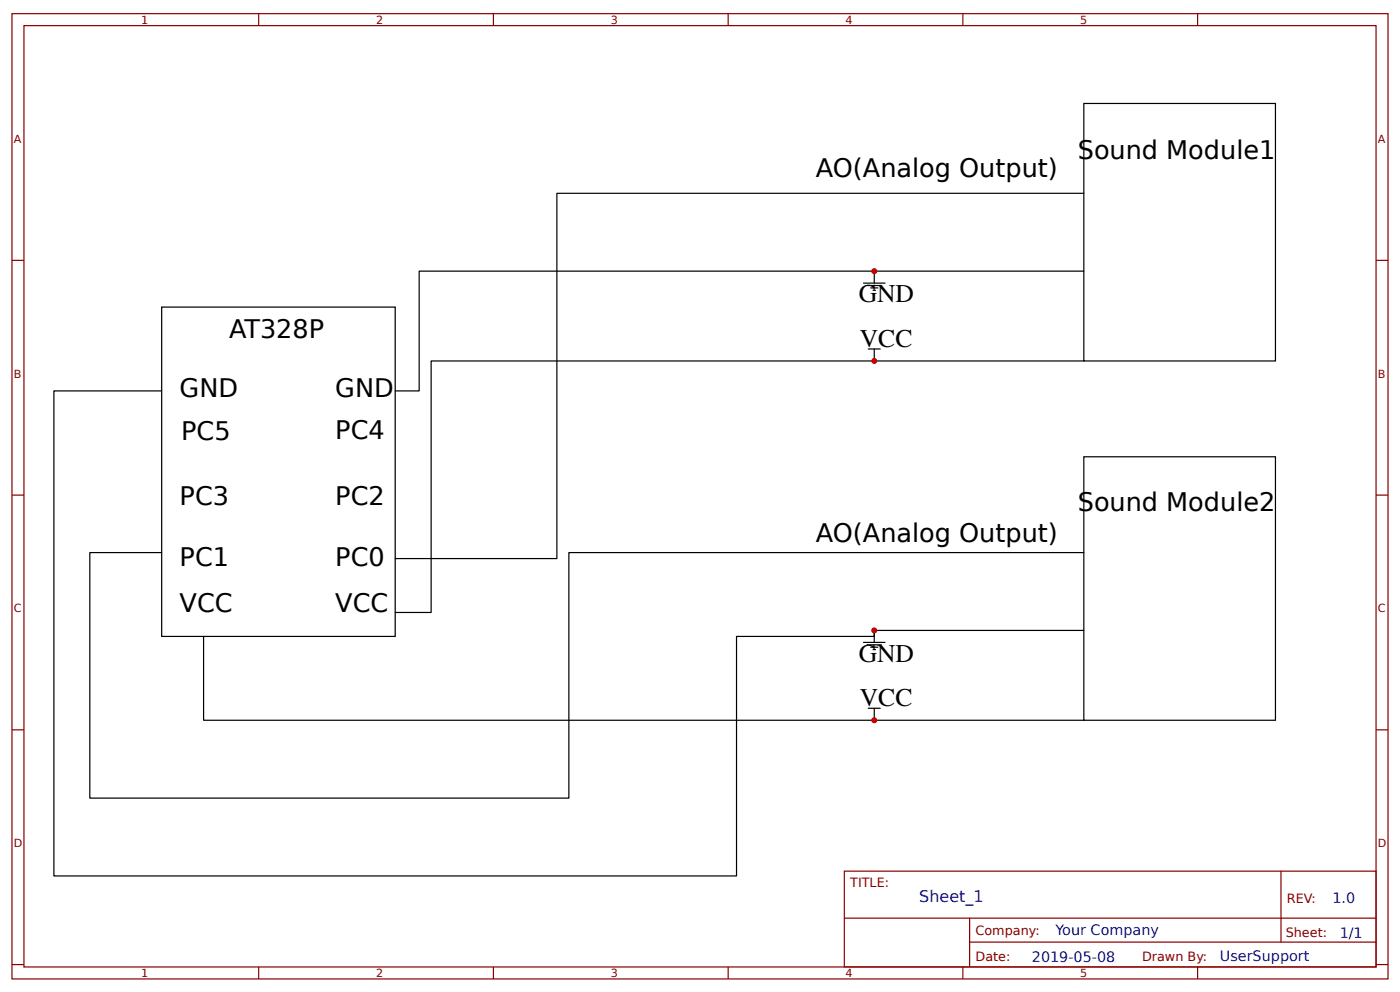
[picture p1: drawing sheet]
<svg xmlns="http://www.w3.org/2000/svg" width="309mm" height="219mm" viewBox="0 0 309 219" stroke-linecap="round" stroke-linejoin="round" font-family="sans-serif">
<g fill="none" stroke="#800" stroke-width=".26">
<path d="M2.6 3h304.1v213.3h-304.1zM5.3 5.7h298.7v207.9h-298.7zM57.1 3v2.7M109 3v2.7M160.9 3v2.7M212.7 3v2.7M264.6 3v2.7M2.6 57.5h2.7M304 57.5h2.7M2.6 109.4h2.7M304 109.4h2.7M2.6 161.2h2.7"/>
<path d="M304 161.2h2.7M186.5 192.5h117.5v21.1h-117.5zM283 192.5v15.6M2.6 213.1h2.7M57.1 213.6v2.7M109 213.6v2.7M160.9 213.6v2.7M186.6 202.8h117.3M212.7 213.6v2.7M214.2 208.1h89.7M214.2 202.8v10.6M264.6 213.6v2.7"/>
<path d="M304 213.1h2.7"/>
</g>
<g fill="none" stroke="#000" stroke-width=".26">
<path d="M239.4 22.9h42.4v56.8h-42.4zM193.1 59.9v2.6M239.4 42.7h-116.4v80.7h-35.7M239.4 59.9h-146.8v26.5h-5.3M35.7 67.8h51.6v72.8h-51.6zM190.8 62.5h4.7M191.6 63.1h3.1M191.8 77.1h2.7M192.4 63.6h1.5M192.9 64.1h.5M193.1 77.1v2.6M239.4 79.7h-144.2v55.6h-7.9"/>
<path d="M35.7 86.4h-23.8v107.1h150.8v-52.9h30.4v-1.3h46.3M239.4 100.9h42.4v58.2h-42.4zM35.7 122.1h-15.9v54.2h105.9v-54.2h113.7M193.1 139.3v2.6M45 140.6v18.5h194.4M190.8 141.9h4.7M191.6 142.5h3.1M191.8 156.5h2.7M192.4 143h1.5M192.9 143.5h.5M193.1 156.5v2.6"/>
</g>
<g fill="#c00">
<circle cx="193.1" cy="79.7" r=".66"/>
<circle cx="193.1" cy="159.1" r=".66"/>
<circle cx="193.1" cy="139.3" r=".66"/>
<circle cx="193.1" cy="59.9" r=".66"/>
</g>
<g font-size="5.6">
<text x="238.1" y="35">Sound Module1</text>
<text x="180.2" y="39">AO(Analog Output)</text>
<text x="189.7" y="66.8">GND</text>
<text x="50.6" y="74.7">AT328P</text>
<text x="190" y="76.6">VCC</text>
<text x="39.7" y="87.7">GND</text>
<text x="74.1" y="87.7">GND</text>
<text x="40" y="97.2">PC5</text>
<text x="74.1" y="96.9">PC4</text>
<text x="39.7" y="111.5">PC3</text>
<text x="74.1" y="111.5">PC2</text>
<text x="238.1" y="112.8">Sound Module2</text>
<text x="180.2" y="119.7">AO(Analog Output)</text>
<text x="39.7" y="125">PC1</text>
<text x="74.1" y="125">PC0</text>
<text x="39.7" y="135.3">VCC</text>
<text x="74.1" y="135.3">VCC</text>
<text x="189.7" y="146.2">GND</text>
<text x="190" y="155.9">VCC</text>
</g>
<text font-size="3.5" fill="#00f" x="203.1" y="199.2">Sheet_1</text>
<g font-size="3.2" fill="#00f">
<text x="294.4" y="199.4">1.0</text>
<text x="233.2" y="206.6">Your Company</text>
<text x="296" y="207.1">1/1</text>
<text x="228" y="212.4">2019-05-08</text>
<text x="269.5" y="212.4">UserSupport</text>
</g>
<g font-size="2.8" fill="#800">
<text x="187.9" y="195.9">TITLE:</text>
<text x="284.3" y="199.4">REV:</text>
<text x="215.5" y="206.5">Company:</text>
<text x="284.1" y="207">Sheet:</text>
<text x="215.5" y="212.3">Date:</text>
<text x="252.3" y="212.4">Drawn By:</text>
</g>
<g font-size="2.5" fill="#800">
<text x="31.2" y="5.3">1</text>
<text x="83.1" y="5.3">2</text>
<text x="134.9" y="5.3">3</text>
<text x="186.8" y="5.3">4</text>
<text x="238.7" y="5.3">5</text>
<text x="3" y="31.6">A</text>
<text x="304.4" y="31.6">A</text>
<text x="3" y="83.4">B</text>
<text x="304.4" y="83.4">B</text>
<text x="3" y="135.3">C</text>
<text x="304.4" y="135.3">C</text>
<text x="3" y="187.2">D</text>
<text x="304.4" y="187.2">D</text>
<text x="31.2" y="215.9">1</text>
<text x="83.1" y="215.9">2</text>
<text x="134.9" y="215.9">3</text>
<text x="186.8" y="215.9">4</text>
<text x="238.7" y="215.9">5</text>
</g>
</svg>
